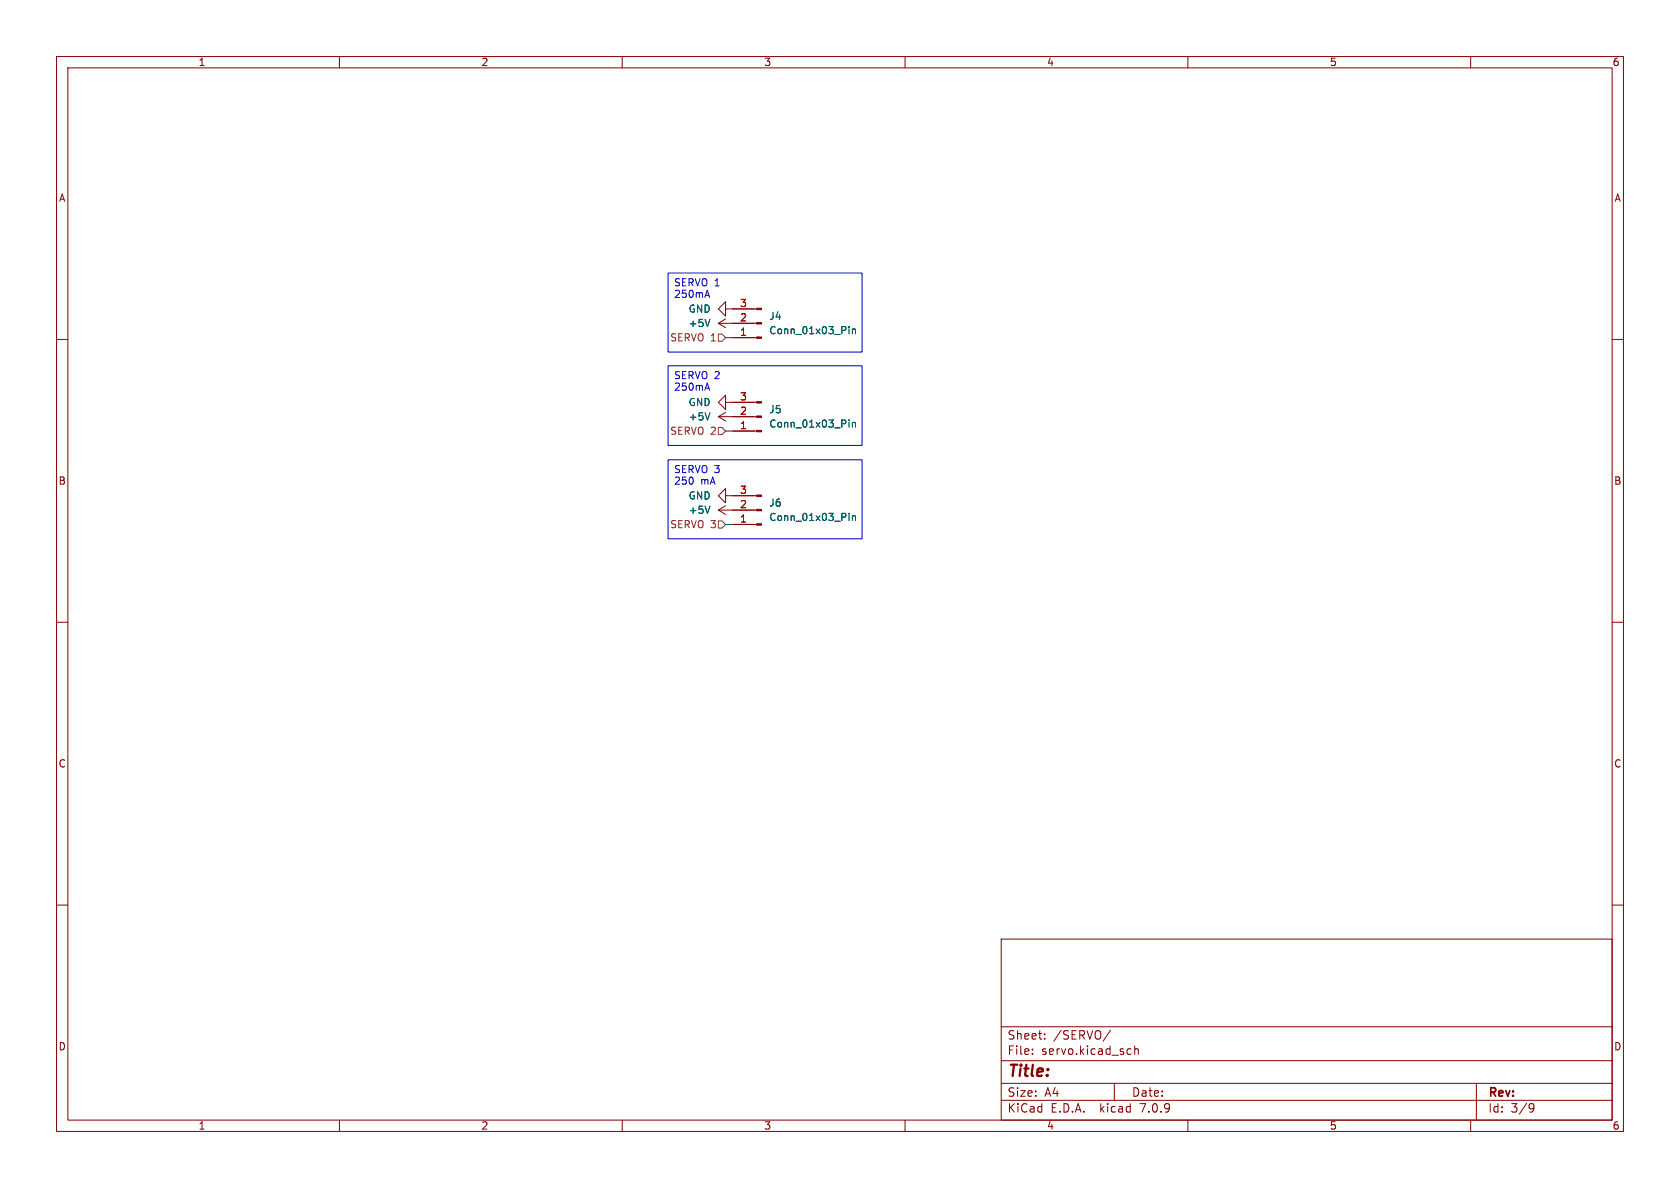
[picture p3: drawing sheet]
<svg xmlns="http://www.w3.org/2000/svg" width="297mm" height="210mm" viewBox="0 0 297 210" stroke-linecap="round" stroke-linejoin="round" font-family="sans-serif">
<g fill="none" stroke="#840000" stroke-width=".18">
<path d="M10 10h277v190h-277zM12 12h273v186h-273zM60 10v2M110 10v2M160 10v2M210 10v2M260 10v2M10 60h2M127 57.2l1.3 .7M127 57.2h6.8M128.3 54.6v-1.3l-1.3 1.3 1.3 1.3v-1.3h5.5M128.3 56.4l-1.3 .8"/>
<path d="M129.5 59.7h4.3M285 60h2M127 73.7h6.8M127 73.7l1.3 .7M128.3 71.1v-1.2l-1.3 1.2 1.3 1.3v-1.3h5.5M128.3 72.9l-1.3 .8M129.5 76.2h4.3M127 90.2l1.3 .7M127 90.2h6.8M128.3 87.6v-1.2l-1.3 1.2 1.3 1.3v-1.3h5.5M128.3 89.4l-1.3 .8M129.5 92.7h4.3"/>
<path d="M10 110h2M285 110h2M10 160h2M285 160h2M177 166h108v32h-108zM60 198v2M110 198v2M160 198v2M177 194.5h108M177 191.5h108M177 187.5h108M177 181.5h108"/>
<path d="M182.5 186.3v.1M182.5 185.5v.1M184.7 183.6v.1M184.7 182.8v.1M196.3 182.1l-1.3 2M197 191.5v3M199.5 185.4l.5 .1M200 186.3l-.5 .1M200.6 185.5l.2-.1 .4 .1v.9M200.6 184.9v1.5M210 198v2M260 198v2"/>
<path d="M261 191.5v6.5M270.6 195.1l.5 .1a.99 .99 0 0 1-.4 1.4h-.2M271.2 195.7l-.3 .3h-.3"/>
</g>
<g fill="none" stroke="#006464" stroke-width=".18">
<path d="M125.5 56.5l-.4 1.2M150.1 57.7v.2M150.1 58.2v.8M150.7 58.2v.8M150.7 58.3l.2-.1h.3v.8M125.5 73l-.4 1.2M150.1 74.2v.2M150.1 74.7v.8M150.7 74.7v.8M150.7 74.8l.2-.1h.3v.8M125.5 89.5l-.4 1.2M150.1 90.7v.2"/>
<path d="M150.1 91.2v.8M150.7 91.2v.8M150.7 91.3l.2-.1h.3v.8"/>
</g>
<g fill="#840000" stroke="#840000" stroke-width=".18">
<path d="M133.8 54.5h.8v.2h-.8z"/>
<path d="M133.8 57h.8v.3h-.8z"/>
<path d="M133.8 59.6h.8v.2h-.8z"/>
<path d="M133.8 71h.8v.2h-.8z"/>
<path d="M133.8 73.5h.8v.3h-.8z"/>
<path d="M133.8 76.1h.8v.2h-.8z"/>
<path d="M133.8 87.5h.8v.3h-.8z"/>
<path d="M133.8 90h.8v.3h-.8z"/>
<path d="M133.8 92.6h.8v.2h-.8z"/>
</g>
<path d="M127 59.1h.6l.7 .6-.7 .6h-.6zM127 75.6h.6l.7 .6-.7 .6h-.6zM127 92.1h.6l.7 .6-.7 .6h-.6z" fill="none" stroke="#725600" stroke-width=".18"/>
<path d="M118.1 48.3h34.3v13.9h-34.3zM124.7 52.2h.6M125 51.3l.5 1.3M118.1 64.7h34.3v14h-34.3zM124.7 68.6h.6M125 67.7l.5 1.3M118.1 81.3h34.3v14h-34.3z" fill="none" stroke="#0000c2" stroke-width=".18"/>
<path d="M128.3 59.7h1.2M128.3 76.2h1.2M128.3 92.7h1.2" fill="none" stroke="#009600" stroke-width=".18"/>
<text font-size="2.8" fill="#840000" x="178" y="190.9">Title:</text>
<g font-size="2.1" fill="#840000">
<text x="178" y="184">Sheet:</text>
<text x="186.2" y="184">/SERVO/</text>
<text x="178" y="186.7">File:</text>
<text x="184.1" y="186.7">servo.kicad_sch</text>
<text x="178" y="196.9">KiCad</text>
<text x="178" y="194.1">Size:</text>
<text x="184.7" y="194.1">A4</text>
<text x="185.7" y="196.9">E.D.A.</text>
<text x="194.6" y="196.9">kicad</text>
<text x="200" y="194.1">Date:</text>
<text x="201.8" y="196.9">7.0.9</text>
<text x="263" y="194.3">Rev:</text>
<text x="263" y="196.9">Id:</text>
<text x="267.1" y="196.9">3/9</text>
</g>
<g font-size="1.8" fill="#840000">
<text x="35" y="11.9">1</text>
<text x="85" y="11.9">2</text>
<text x="135" y="11.9">3</text>
<text x="185" y="11.9">4</text>
<text x="235" y="11.9">5</text>
<text x="285" y="11.9">6</text>
<text x="10.3" y="35.9">A</text>
<text x="285.3" y="35.9">A</text>
<text x="10.3" y="85.9">B</text>
<text x="285.3" y="85.9">B</text>
<text x="10.3" y="135.9">C</text>
<text x="285.3" y="135.9">C</text>
<text x="10.3" y="185.9">D</text>
<text x="285.3" y="185.9">D</text>
<text x="35" y="199.9">1</text>
<text x="85" y="199.9">2</text>
<text x="135" y="199.9">3</text>
<text x="185" y="199.9">4</text>
<text x="235" y="199.9">5</text>
<text x="285" y="199.9">6</text>
</g>
<g font-size="1.8" fill="#0000c2">
<text x="119.1" y="50.9">SERVO 1</text>
<text x="119.1" y="53">250mA</text>
<text x="119.1" y="67.3">SERVO 2</text>
<text x="119.1" y="69.4">250mA</text>
<text x="119.1" y="84">SERVO 3</text>
<text x="119.1" y="86">250</text>
<text x="123.9" y="86">mA</text>
</g>
<g font-size="1.8" fill="#006464">
<text x="121.6" y="58">+5V</text>
<text x="121.6" y="55.5">GND</text>
<text x="135.9" y="56.7">J4</text>
<text x="135.9" y="59.3">Conn_01x03_Pin</text>
<text x="121.6" y="72">GND</text>
<text x="121.6" y="74.5">+5V</text>
<text x="135.9" y="73.3">J5</text>
<text x="135.9" y="75.8">Conn_01x03_Pin</text>
<text x="121.6" y="88.5">GND</text>
<text x="135.9" y="89.8">J6</text>
<text x="121.6" y="91">+5V</text>
<text x="135.9" y="92.3">Conn_01x03_Pin</text>
</g>
<g font-size="1.8" fill="#a90000">
<text x="130.7" y="59.4">1</text>
<text x="130.7" y="56.9">2</text>
<text x="130.7" y="54.4">3</text>
<text x="130.7" y="70.9">3</text>
<text x="130.7" y="75.9">1</text>
<text x="130.7" y="73.4">2</text>
<text x="130.7" y="89.9">2</text>
<text x="130.7" y="87.4">3</text>
<text x="130.7" y="92.5">1</text>
</g>
<g font-size="1.8" fill="#725600">
<text x="118.4" y="60.6">SERVO 1</text>
<text x="118.4" y="77.1">SERVO 2</text>
<text x="118.4" y="93.6">SERVO 3</text>
</g>
</svg>
